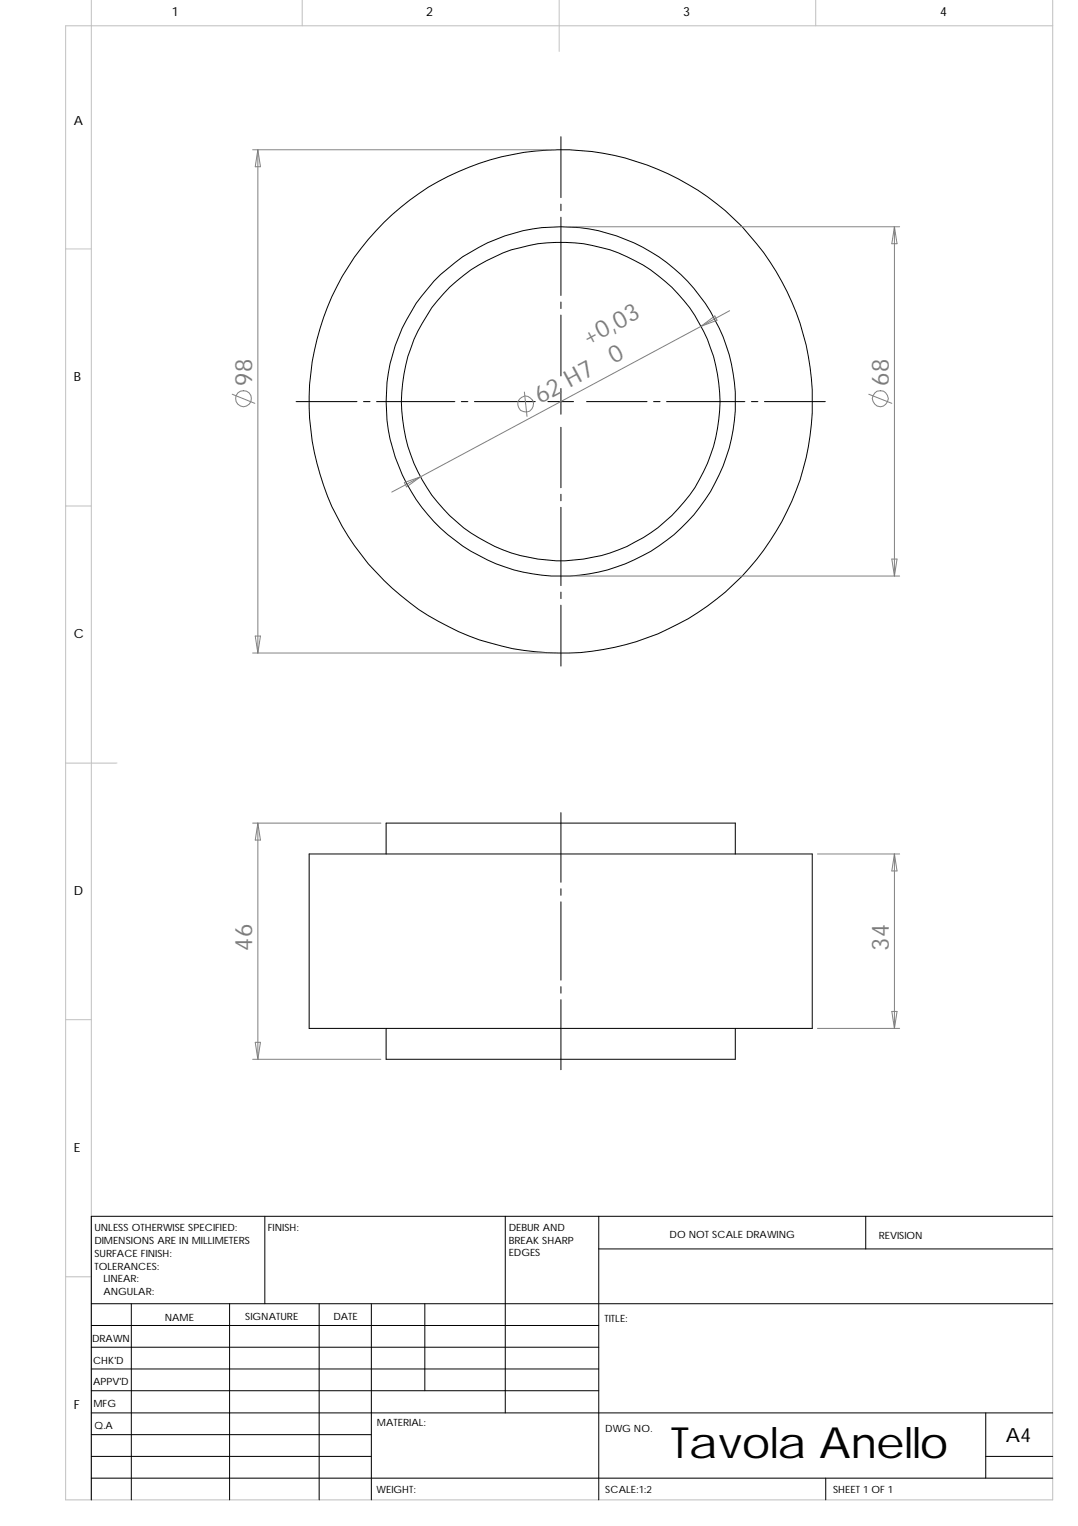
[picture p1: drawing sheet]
<svg xmlns="http://www.w3.org/2000/svg" width="210mm" height="297mm" viewBox="0 0 210 297" stroke-linecap="round" stroke-linejoin="round" font-family="sans-serif">
<path d="M17.8 0v292M58.8 0v5M108.9 0v10M158.8 0v5M205 0v292h-192.2v-287h192.2M12.8 48.5h5M12.8 98.5h5M12.8 148.5h10M12.8 198.5h5M12.8 248.5h5" fill="none" stroke="#c0c0c0" stroke-width=".19"/>
<g fill="none" stroke="#000" stroke-width=".19">
<path d="M109.2 26.6v11.9M109.2 39.7v1.3M109.2 42.3v15.2M109.2 58.8v1.3M57.7 78.2h11.8M70.8 78.2h1.3M73.3 78.2h15.3M89.8 78.2h1.3M92.4 78.2h11.8M106.7 78.2h5M109.2 61.3v11.9M109.2 75.6v5"/>
<path d="M114.2 78.2h11.8M127.3 78.2h1.2M129.8 78.2h15.2M146.3 78.2h1.3M148.8 78.2h11.9M109.2 83.2v11.7M109.2 96.2v1.3M109.2 98.7v15.3M109.2 115.3v1.2M109.2 117.8v11.9M109.2 158.2v13.5M60.2 166.2h98v34h-98z"/>
<path d="M75.2 166.2v-6h68v6M109.2 173v1.3M109.2 175.5v15.3M109.2 192.1v1.2M109.2 194.6v13.6M75.2 200.2v6h68v-6M51.6 236.8v17M98.4 236.8v38.2M116.6 236.8v55.2M168.6 236.8v6.3M205 236.8h-187.2v55.2M17.8 258h98.8"/>
<path d="M17.8 253.8h187.2M25.6 253.8v38.2M44.7 253.8v38.2M62.1 253.8v38.2M72.3 253.8v38.2M82.7 253.8v16.9M116.6 243.1h88.4M17.8 270.7h98.8M17.8 266.5h98.8M17.8 262.2h98.8M17.8 279.3h54.5M17.8 275h187.2"/>
<path d="M191.9 275v12.7M17.8 283.5h54.5M17.8 287.7h187.2M160.8 287.7v4.3M191.9 283.5h13.1"/>
<circle cx="109.2" cy="78.2" r="49"/>
<circle cx="109.2" cy="78.2" r="34"/>
<circle cx="109.2" cy="78.1" r="31"/>
</g>
<g fill="none" stroke="#808080" stroke-width=".19">
<path d="M49.2 29.2h59M50.2 29.2v97.9M50.2 29.2l.5 3.3h-1zM110.2 44.1h65M174.2 44.1v68M174.2 44.1l.5 3.3h-1zM45.2 76.7l4.4 1.8M102.1 76.3l.5 4.8M136.5 63.5l2.7-2 .4 .8zM136.5 63.5l-54.6 29.3M142.1 60.5l-5.6 3M169.2 76.7l4.5 1.8"/>
<path d="M78.7 93.9l3.2-1.1-2.7 2zM81.9 92.8l-5.6 3M110.2 112.1h65M173.7 108.8h1l-.5 3.3zM49.2 127.1h59M49.7 123.8h1l-.5 3.3zM49.2 160.2h25M50.2 160.2v46M50.2 160.2l.5 3.3h-1zM159.2 166.2h16M174.2 166.2v34M174.2 166.2l.5 3.3h-1z"/>
<path d="M173.7 196.9h1l-.5 3.3zM49.2 206.2h25M49.7 202.9h1l-.5 3.3zM159.2 200.2h16"/>
<circle cx="47.4" cy="77.6" r="1.54"/>
<circle cx="102.4" cy="78.6" r="1.54"/>
<circle cx="171.4" cy="77.6" r="1.52"/>
</g>
<text font-size="8.4" x="130.6" y="283.8">Tavola Anello</text>
<g font-size="4.7" fill="#808080">
<text x="114.5" y="67.3" transform="rotate(-28 114.5 67.3)">+0,03</text>
<text x="119.5" y="70.9" transform="rotate(-28 119.5 70.9)">0</text>
<text x="49.1" y="75.1" transform="rotate(-90 49.1 75.1)">98</text>
<text x="173.1" y="75.1" transform="rotate(-90 173.1 75.1)">68</text>
<text x="105.2" y="78.6" transform="rotate(-28 105.2 78.6)">62 H7</text>
<text x="49.1" y="185" transform="rotate(-90 49.1 185)">46</text>
<text x="173.1" y="185" transform="rotate(-90 173.1 185)">34</text>
</g>
<text font-size="3.8" x="195.8" y="280.7">A4</text>
<g font-size="2.5">
<text x="33.4" y="3.2">1</text>
<text x="83" y="3.2">2</text>
<text x="133" y="3.2">3</text>
<text x="183" y="3.2">4</text>
<text x="14.4" y="24.2">A</text>
<text x="14.4" y="74.2">B</text>
<text x="14.4" y="124.2">C</text>
<text x="14.4" y="174.2">D</text>
<text x="14.4" y="224.2">E</text>
<text x="14.4" y="274.2">F</text>
</g>
<g font-size="1.9">
<text x="18.4" y="239.6">UNLESS OTHERWISE SPECIFIED:</text>
<text x="52.2" y="239.6">FINISH:</text>
<text x="99.1" y="239.6">DEBUR AND</text>
<text x="18.4" y="242.2">DIMENSIONS ARE IN MILLIMETERS</text>
<text x="18.4" y="244.6">SURFACE FINISH:</text>
<text x="99.1" y="244.5">EDGES</text>
<text x="99.1" y="242.1">BREAK SHARP</text>
<text x="130.4" y="241.1">DO NOT SCALE DRAWING</text>
<text x="171.1" y="241.2">REVISION</text>
<text x="18.4" y="247.2">TOLERANCES:</text>
<text x="20.1" y="249.6">LINEAR:</text>
<text x="20.1" y="252.2">ANGULAR:</text>
<text x="32.1" y="257.1">NAME</text>
<text x="47.8" y="257">SIGNATURE</text>
<text x="64.9" y="257">DATE</text>
<text x="117.7" y="257.3">TITLE:</text>
<text x="17.9" y="261.1">DRAWN</text>
<text x="18.1" y="269.5">APPV'D</text>
<text x="18.1" y="265.5">CHK'D</text>
<text x="18.2" y="273.8">MFG</text>
<text x="18.4" y="278.2">Q.A</text>
<text x="73.4" y="277.6">MATERIAL:</text>
<text x="117.9" y="278.8">DWG NO.</text>
<text x="73.3" y="290.6">WEIGHT:</text>
<text x="117.9" y="290.7">SCALE:1:2</text>
<text x="162.2" y="290.7">SHEET 1 OF 1</text>
</g>
</svg>
